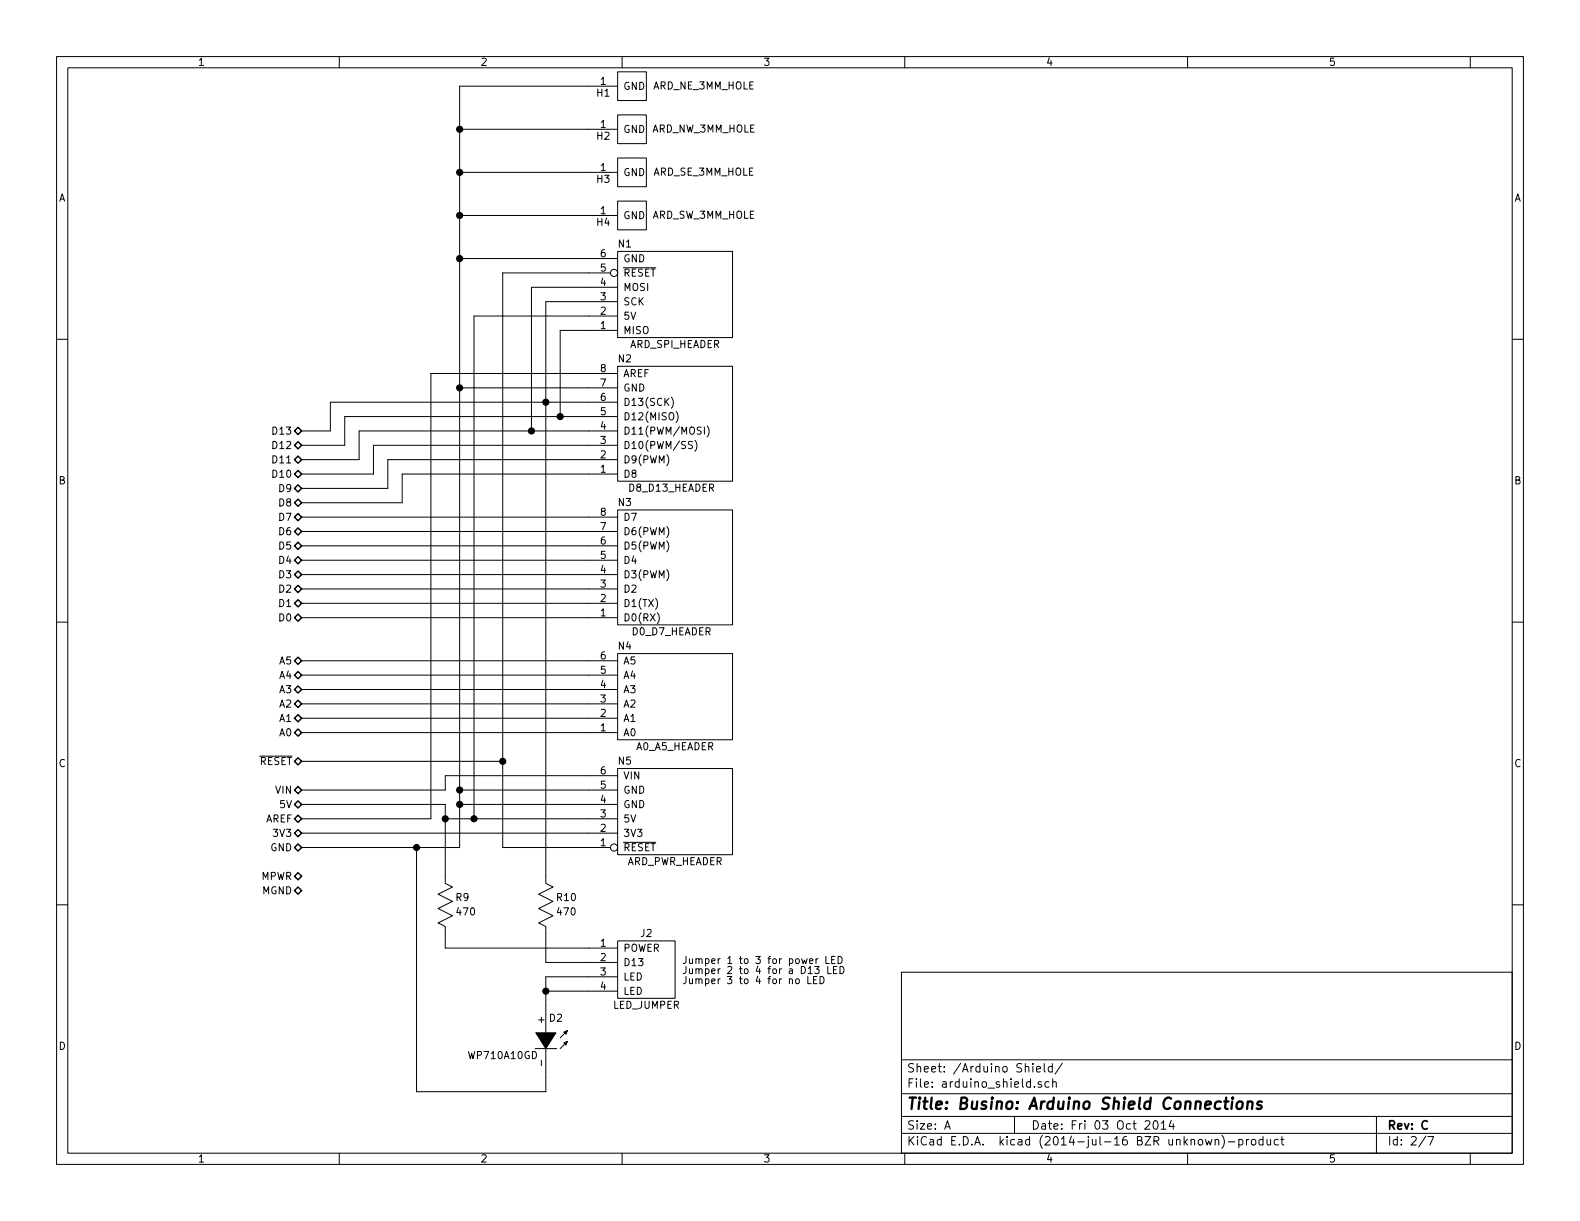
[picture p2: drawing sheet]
EESchema Schematic File Version 2
LIBS:busino
LIBS:power
LIBS:device
LIBS:transistors
LIBS:conn
LIBS:linear
LIBS:regul
LIBS:74xx
LIBS:cmos4000
LIBS:adc-dac
LIBS:memory
LIBS:xilinx
LIBS:special
LIBS:microcontrollers
LIBS:dsp
LIBS:microchip
LIBS:analog_switches
LIBS:motorola
LIBS:texas
LIBS:intel
LIBS:audio
LIBS:interface
LIBS:digital-audio
LIBS:philips
LIBS:display
LIBS:cypress
LIBS:siliconi
LIBS:opto
LIBS:atmel
LIBS:contrib
LIBS:valves
LIBS:busino-cache
EELAYER 24 0
EELAYER END
$Descr A 11000 8500
encoding utf-8
Sheet 2 7
Title "Busino: Arduino Shield Connections"
Date "Fri 03 Oct 2014"
Rev "C"
Comp ""
Comment1 ""
Comment2 ""
Comment3 ""
Comment4 ""
$EndDescr
Text HLabel 2100 3000 0    50   BiDi ~ 0
D13
Text HLabel 2100 3100 0    50   BiDi ~ 0
D12
Text HLabel 2100 3200 0    50   BiDi ~ 0
D11
Text HLabel 2100 3300 0    50   BiDi ~ 0
D10
Text HLabel 2100 3400 0    50   BiDi ~ 0
D9
Text HLabel 2100 3500 0    50   BiDi ~ 0
D8
Text HLabel 2100 3600 0    50   BiDi ~ 0
D7
Text HLabel 2100 3700 0    50   BiDi ~ 0
D6
Text HLabel 2100 3800 0    50   BiDi ~ 0
D5
Text HLabel 2100 3900 0    50   BiDi ~ 0
D4
Text HLabel 2100 4000 0    50   BiDi ~ 0
D3
Text HLabel 2100 4100 0    50   BiDi ~ 0
D2
Text HLabel 2100 4200 0    50   BiDi ~ 0
D1
Text HLabel 2100 4300 0    50   BiDi ~ 0
D0
Text HLabel 2100 4600 0    50   BiDi ~ 0
A5
Text HLabel 2100 4700 0    50   BiDi ~ 0
A4
Text HLabel 2100 4800 0    50   BiDi ~ 0
A3
Text HLabel 2100 4900 0    50   BiDi ~ 0
A2
Text HLabel 2100 5000 0    50   BiDi ~ 0
A1
Text HLabel 2100 5100 0    50   BiDi ~ 0
A0
Text HLabel 2100 5300 0    50   BiDi ~ 0
~RESET
Text HLabel 2100 5500 0    50   BiDi ~ 0
VIN
Text HLabel 2100 5600 0    50   BiDi ~ 0
5V
Text HLabel 2100 5700 0    50   BiDi ~ 0
AREF
Text HLabel 2100 5800 0    50   BiDi ~ 0
3V3
Text HLabel 2100 5900 0    50   BiDi ~ 0
GND
Text HLabel 2100 6100 0    50   BiDi ~ 0
MPWR
Text HLabel 2100 6200 0    50   BiDi ~ 0
MGND
$Comp
L ARD_SPI_HEADER N1
U 1 1
P 4700 2050
F 0 "N1" H 4350 2400 50  0000 C CNN
F 1 "ARD_SPI_HEADER" H 4700 1700 50  0000 C CNN
F 2 "Busino_Rev_B:Pin_Header_Straight_2x03" H 4700 2050 60  0001 C CNN
F 3 "" H 4700 2050 60  0000 C CNN
	1    4700 2050
	1    0    0    -1  
$EndComp
$Comp
L A0_A5_HEADER N4
U 1 1
P 4700 4850
F 0 "N4" H 4350 5200 50  0000 C CNN
F 1 "A0_A5_HEADER" H 4700 4500 50  0000 C CNN
F 2 "Busino_Rev_B:Pin_Header_Straight_1x06" H 4700 4850 60  0001 C CNN
F 3 "" H 4700 4850 60  0000 C CNN
	1    4700 4850
	1    0    0    -1  
$EndComp
$Comp
L ARD_PWR_HEADER N5
U 1 1
P 4700 5650
F 0 "N5" H 4350 6000 50  0000 C CNN
F 1 "ARD_PWR_HEADER" H 4700 5300 50  0000 C CNN
F 2 "Busino_Rev_B:Pin_Header_Straight_1x06" H 4700 5650 60  0001 C CNN
F 3 "" H 4700 5650 60  0000 C CNN
	1    4700 5650
	1    0    0    -1  
$EndComp
Wire Wire Line
	4100 3300 2800 3300
Wire Wire Line
	2800 3300 2800 3500
Wire Wire Line
	2800 3500 2100 3500
Wire Wire Line
	4100 3200 2700 3200
Wire Wire Line
	2700 3200 2700 3400
Wire Wire Line
	2700 3400 2100 3400
Wire Wire Line
	4100 3100 2600 3100
Wire Wire Line
	2600 3100 2600 3300
Wire Wire Line
	2600 3300 2100 3300
Wire Wire Line
	2500 3000 4100 3000
Wire Wire Line
	2500 3000 2500 3200
Wire Wire Line
	2500 3200 2100 3200
Wire Wire Line
	2400 2900 4100 2900
Wire Wire Line
	2400 2900 2400 3100
Wire Wire Line
	2400 3100 2100 3100
Wire Wire Line
	2300 2800 4100 2800
Wire Wire Line
	2300 2800 2300 3000
Wire Wire Line
	2300 3000 2100 3000
Wire Wire Line
	2100 3600 4100 3600
Wire Wire Line
	2100 3700 4100 3700
Wire Wire Line
	2100 3800 4100 3800
Wire Wire Line
	2100 3900 4100 3900
Wire Wire Line
	2100 4000 4100 4000
Wire Wire Line
	2100 4100 4100 4100
Wire Wire Line
	2100 4200 4100 4200
Wire Wire Line
	2100 4300 4100 4300
Wire Wire Line
	2100 4600 4100 4600
Wire Wire Line
	4100 4700 2100 4700
Wire Wire Line
	2100 4800 4100 4800
Wire Wire Line
	4100 4900 2100 4900
Wire Wire Line
	4100 5000 2100 5000
Wire Wire Line
	4100 5100 2100 5100
Wire Wire Line
	3200 5600 4100 5600
Wire Wire Line
	3200 1800 4100 1800
Wire Wire Line
	3200 5500 4100 5500
Connection ~ 3200 5500
Wire Wire Line
	4100 2200 3300 2200
Wire Wire Line
	3300 2200 3300 5700
Wire Wire Line
	3100 5700 4100 5700
Wire Wire Line
	4100 5800 2100 5800
Wire Wire Line
	3200 5900 2100 5900
Connection ~ 3200 5600
Wire Wire Line
	3500 5900 4100 5900
Wire Wire Line
	3500 1900 3500 5900
Wire Wire Line
	3500 1900 4100 1900
Wire Wire Line
	4100 5400 3100 5400
Wire Wire Line
	3100 5400 3100 5500
Wire Wire Line
	3100 5500 2100 5500
Wire Wire Line
	3100 5600 3100 6100
Wire Wire Line
	3100 5600 2100 5600
Connection ~ 3300 5700
Wire Wire Line
	4100 2600 3000 2600
Wire Wire Line
	3000 2600 3000 5700
Wire Wire Line
	3000 5700 2100 5700
Wire Wire Line
	4100 2100 3800 2100
Wire Wire Line
	3800 2100 3800 6100
Connection ~ 3800 2800
Wire Wire Line
	4100 2000 3700 2000
Wire Wire Line
	4100 2300 3900 2300
Wire Wire Line
	3900 2300 3900 2900
Connection ~ 3900 2900
Wire Wire Line
	3700 2000 3700 3000
Connection ~ 3700 3000
Wire Wire Line
	3200 2700 4100 2700
Connection ~ 3200 2700
Wire Wire Line
	2100 5300 3500 5300
Connection ~ 3500 5300
$Comp
L 3MM_HOLE H1
U 1 1
P 4400 600
F 0 "H1" H 4200 550 50  0000 C CNN
F 1 "ARD_NE_3MM_HOLE" H 4900 600 50  0000 C CNN
F 2 "Busino_Rev_B:MountingHole_3mm" H 4400 600 60  0001 C CNN
F 3 "" H 4400 600 60  0000 C CNN
	1    4400 600 
	1    0    0    -1  
$EndComp
$Comp
L 3MM_HOLE H2
U 1 1
P 4400 900
F 0 "H2" H 4200 850 50  0000 C CNN
F 1 "ARD_NW_3MM_HOLE" H 4900 900 50  0000 C CNN
F 2 "Busino_Rev_B:MountingHole_3mm" H 4400 900 60  0001 C CNN
F 3 "" H 4400 900 60  0000 C CNN
	1    4400 900 
	1    0    0    -1  
$EndComp
$Comp
L 3MM_HOLE H3
U 1 1
P 4400 1200
F 0 "H3" H 4200 1150 50  0000 C CNN
F 1 "ARD_SE_3MM_HOLE" H 4900 1200 50  0000 C CNN
F 2 "Busino_Rev_B:MountingHole_3mm" H 4400 1200 60  0001 C CNN
F 3 "" H 4400 1200 60  0000 C CNN
	1    4400 1200
	1    0    0    -1  
$EndComp
$Comp
L 3MM_HOLE H4
U 1 1
P 4400 1500
F 0 "H4" H 4200 1450 50  0000 C CNN
F 1 "ARD_SW_3MM_HOLE" H 4900 1500 50  0000 C CNN
F 2 "Busino_Rev_B:MountingHole_3mm" H 4400 1500 60  0001 C CNN
F 3 "" H 4400 1500 60  0000 C CNN
	1    4400 1500
	1    0    0    -1  
$EndComp
Wire Wire Line
	3200 1500 4100 1500
Wire Wire Line
	3200 1200 4100 1200
Wire Wire Line
	4100 900  3200 900 
Wire Wire Line
	4100 600  3200 600 
$Comp
L D8_D13_HEADER N2
U 1 1
P 4700 2950
F 0 "N2" H 4350 3400 50  0000 C CNN
F 1 "D8_D13_HEADER" H 4675 2500 50  0000 C CNN
F 2 "Busino_Rev_B:Pin_Header_Straight_1x08" H 4700 2950 60  0001 C CNN
F 3 "" H 4700 2950 60  0000 C CNN
	1    4700 2950
	1    0    0    -1  
$EndComp
$Comp
L D0_D7_HEADER N3
U 1 1
P 4700 3950
F 0 "N3" H 4350 4400 50  0000 C CNN
F 1 "D0_D7_HEADER" H 4675 3500 50  0000 C CNN
F 2 "Busino_Rev_B:Pin_Header_Straight_1x08" H 4700 3950 60  0001 C CNN
F 3 "" H 4700 3950 60  0000 C CNN
	1    4700 3950
	1    0    0    -1  
$EndComp
Wire Wire Line
	3200 600  3200 5900
$Comp
L LED_JUMPER J2
U 1 1
P 4500 6750
F 0 "J2" H 4500 7000 50  0000 C CNN
F 1 "LED_JUMPER" H 4500 6500 50  0000 C CNN
F 2 "Busino_Rev_B:Pin_Header_Straight_2x02" H 4500 6750 50  0001 C CNN
F 3 "" H 4500 6750 50  0000 C CNN
	1    4500 6750
	1    0    0    -1  
$EndComp
Connection ~ 3100 5700
$Comp
L R_VERT R9
U 1 1
P 3100 6300
F 0 "R9" H 3170 6350 50  0000 L CNN
F 1 "470" H 3170 6250 50  0000 L CNN
F 2 "Busino_Rev_B:Resistor_Horizontal__400" H 3100 6350 60  0001 C CNN
F 3 "" H 3100 6350 60  0000 C CNN
	1    3100 6300
	1    0    0    -1  
$EndComp
$Comp
L R_VERT R10
U 1 1
P 3800 6300
F 0 "R10" H 3870 6350 50  0000 L CNN
F 1 "470" H 3870 6250 50  0000 L CNN
F 2 "Busino_Rev_B:Resistor_Horizontal__400" H 3800 6350 60  0001 C CNN
F 3 "" H 3800 6350 60  0000 C CNN
	1    3800 6300
	1    0    0    -1  
$EndComp
Wire Wire Line
	4100 6600 3100 6600
Wire Wire Line
	3100 6600 3100 6500
Wire Wire Line
	4100 6700 3800 6700
Wire Wire Line
	3800 6700 3800 6500
$Comp
L LED D2
U 1 1
P 3800 7250
F 0 "D2" H 3870 7410 50  0000 C CNN
F 1 "WP710A10GD" H 3500 7150 50  0000 C CNN
F 2 "Busino_Rev_B:T1_LED" H 3800 7250 60  0001 C CNN
F 3 "" H 3800 7250 60  0000 C CNN
	1    3800 7250
	1    0    0    -1  
$EndComp
Wire Wire Line
	2900 5900 2900 7600
Wire Wire Line
	2900 7600 3800 7600
Wire Wire Line
	3800 7600 3800 7500
Connection ~ 2900 5900
Wire Wire Line
	4100 6800 3800 6800
Wire Wire Line
	3800 6800 3800 7000
Wire Wire Line
	4100 6900 3800 6900
Connection ~ 3800 6900
Text Notes 4750 6850 0    50   ~ 0
Jumper 1 to 3 for power LED\nJumper 2 to 4 for a D13 LED\nJumper 3 to 4 for no LED
Connection ~ 3200 900 
Connection ~ 3200 1200
Connection ~ 3200 1800
Connection ~ 3200 1500
$EndSCHEMATC
